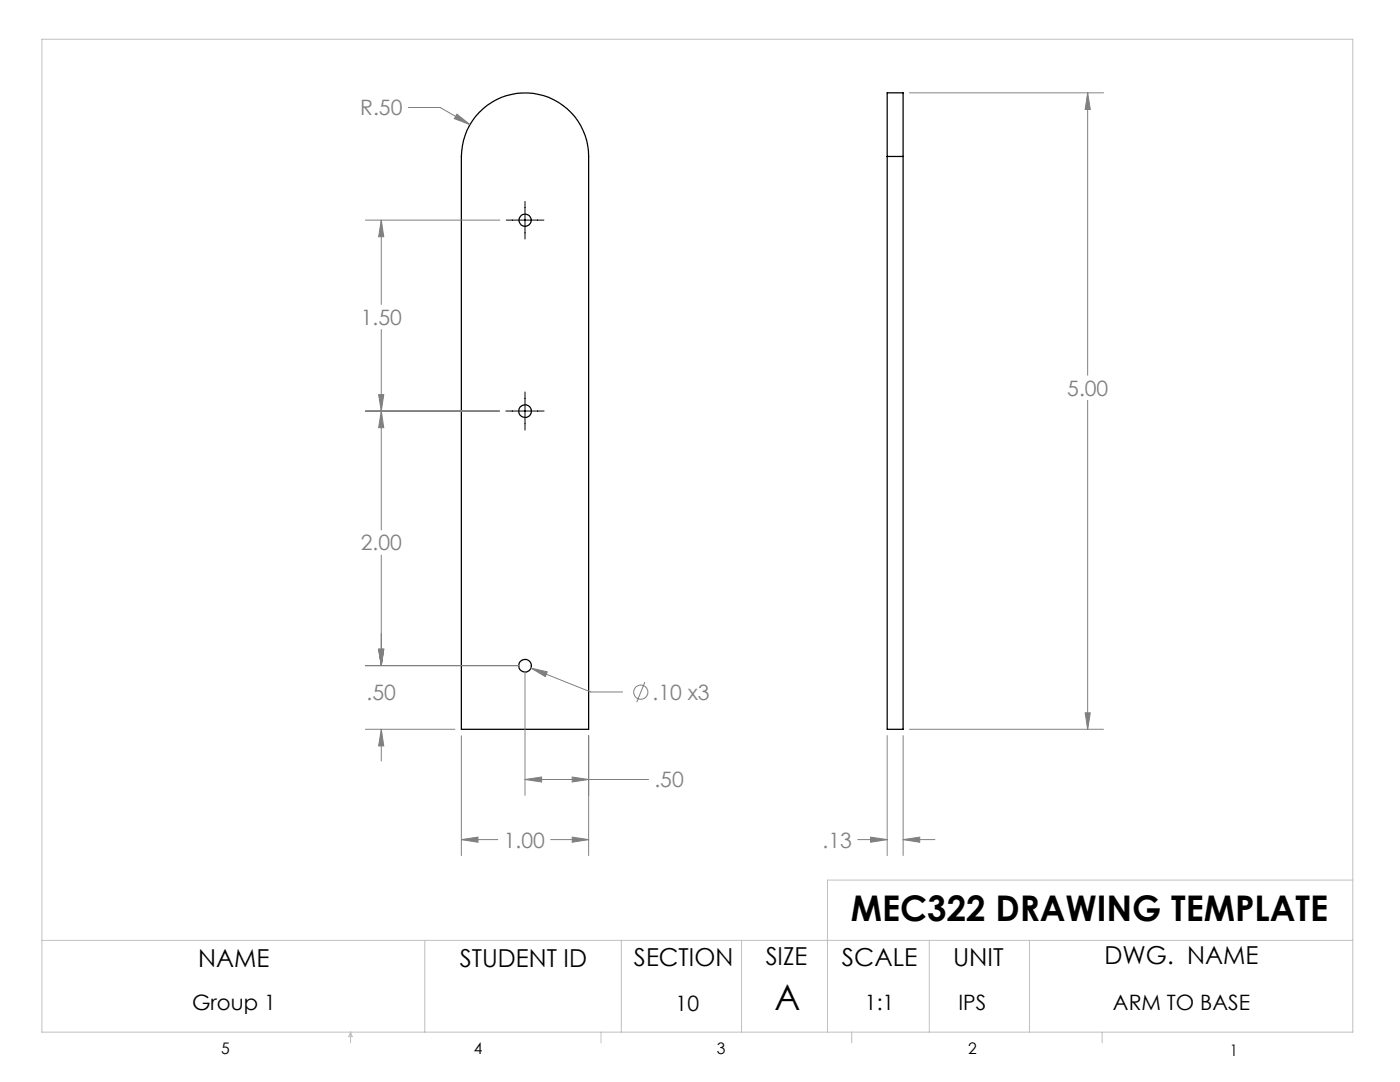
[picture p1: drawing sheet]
<svg xmlns="http://www.w3.org/2000/svg" width="279mm" height="216mm" viewBox="0 0 279 216" stroke-linecap="round" stroke-linejoin="round" font-family="sans-serif">
<g fill="none" stroke="#000" stroke-width=".25">
<path d="M95.6 22.4a12.7 12.7 0 0 1 13.9-3 12.7 12.7 0 0 1 8 11.8v114.3h-25.4v-114.3a12.9 12.9 0 0 1 3.5-8.8zM177.1 31.2v-12.7h3.1v12.7M177.1 31.2v114.3h3.1v-114.3M177.1 31.2h3.1"/>
<circle cx="104.8" cy="44" r="1.22"/>
<circle cx="104.8" cy="82" r="1.26"/>
<circle cx="104.8" cy="132.8" r="1.26"/>
</g>
<g fill="none" stroke="#808080" stroke-width=".2">
<path d="M181.5 18.5h38.7M217.1 18.5l.5 3.3h-1zM217.1 18.5v56.4M81.5 21.4h6.3l6 3.5M91.2 22.8l2.6 2.1-3.1-1.2zM72.9 43.9h26.9M76.1 43.9l.5 3.3h-1zM76.1 43.9v16.8M75.6 78.7h1l-.5 3.3zM76.1 65.8v39.9M217.1 79.9v65.6M72.9 82h26.8"/>
<path d="M76.1 82l.5 3.3h-1zM76.1 110.8v22M72.9 132.8h30.6M75.6 129.5h1l-.5 3.3zM104.8 134.1v24.6M106 133.3l3.2 .8-.4 .9zM106 133.3l11.9 4.8h6.3M128.7 136.1l-1.6 4M72.9 145.5h17.9M76.1 145.5l.5 3.3h-1zM76.1 145.5v6.4M92.1 146.8v23.9"/>
<path d="M104.8 155.5l3.3-.5v1zM104.8 155.5h24.6M114.2 155l3.3 .5-3.3 .5zM117.5 146.8v23.9M177.1 146.8v23.9M180.2 146.8v23.9M181.5 145.5h38.7M216.6 142.2h1l-.5 3.3zM92.1 167.5l3.3-.5v1.1zM92.1 167.5h7.2M109.9 167.5h7.6M114.2 167l3.3 .5-3.3 .6z"/>
<path d="M171.2 167.5h5.9M173.7 167l3.4 .5-3.4 .6zM180.2 167.5l3.4-.5v1.1zM180.2 167.5h6.4"/>
<circle cx="127.9" cy="138.1" r="1.41"/>
</g>
<path d="M101 43.9h7.5M104.8 40.2v7.5M104.8 78.2v7.6M101 82h7.6" fill="none" stroke="#000" stroke-width=".2"/>
<g fill="none" stroke="#c0c0c0" stroke-width=".2">
<path d="M8.4 7.8h261.6v198.2h-261.6zM270 175.6h-104.9v30.4M8.4 187.6h261.6M84.8 187.6v18.4M124 187.6v18.4M148 187.6v18.4M185.5 187.6v18.4M205.5 187.6v18.4M70 206v2.1M70 206l.3 .8h-.7zM119.9 206v2.1M170 206v2.1"/>
<path d="M220 206v2.1"/>
</g>
<path d="M106 133.3l2.8 1.7 .4-.9zM75.6 129.5h1l-.5 3.3zM76.1 145.5l.5 3.3h-1zM76.1 82l.5 3.3h-1zM75.6 129.5h1l-.5 3.3zM76.1 43.9l.5 3.3h-1zM75.6 78.7h1l-.5 3.3zM92.1 167.5l3.3-.5v1.1zM114.2 167l3.3 .5-3.3 .6zM91.2 22.8l-.5 .9 3.1 1.2zM104.8 155.5l3.3-.5v1zM114.2 155l3.3 .5-3.3 .5zM216.6 142.2h1l-.5 3.3zM217.1 18.5l.5 3.3h-1zM173.7 167l3.4 .5-3.4 .6zM180.2 167.5l3.4-.5v1.1z" fill="#808080"/>
<g font-size="7.1">
<text x="169.8" y="183.8">MEC322 DRAWING TEMPLATE</text>
<text x="154.6" y="201.6">A</text>
</g>
<g font-size="4.9">
<text x="39.6" y="193">NAME</text>
<text x="91.8" y="193">STUDENT ID</text>
<text x="126.5" y="192.7">SECTION</text>
<text x="152.8" y="192.6">SIZE</text>
<text x="168" y="192.8">SCALE</text>
<text x="190.2" y="192.7">UNIT</text>
<text x="220.4" y="192.4">DWG. NAME</text>
</g>
<g font-size="4.2" fill="#808080">
<text x="71.9" y="23">R.50</text>
<text x="72" y="64.8">1.50</text>
<text x="213" y="78.9">5.00</text>
<text x="72" y="109.8">2.00</text>
<text x="73.2" y="139.7">.50</text>
<text x="130.2" y="139.6">.10 x3</text>
<text x="130.6" y="157.1">.50</text>
<text x="100.5" y="169.1">1.00</text>
<text x="164.1" y="169.1">.13</text>
</g>
<g font-size="4.2">
<text x="38.3" y="201.6">Group 1</text>
<text x="134.8" y="201.8">10</text>
<text x="172.6" y="201.6">1:1</text>
<text x="191.3" y="201.6">IPS</text>
<text x="222.1" y="201.6">ARM TO BASE</text>
</g>
<g font-size="3.2">
<text x="44.2" y="210.4">5</text>
<text x="94.6" y="210.3">4</text>
<text x="143.1" y="210.4">3</text>
<text x="193.2" y="210.3">2</text>
<text x="245.4" y="210.6">1</text>
</g>
</svg>
